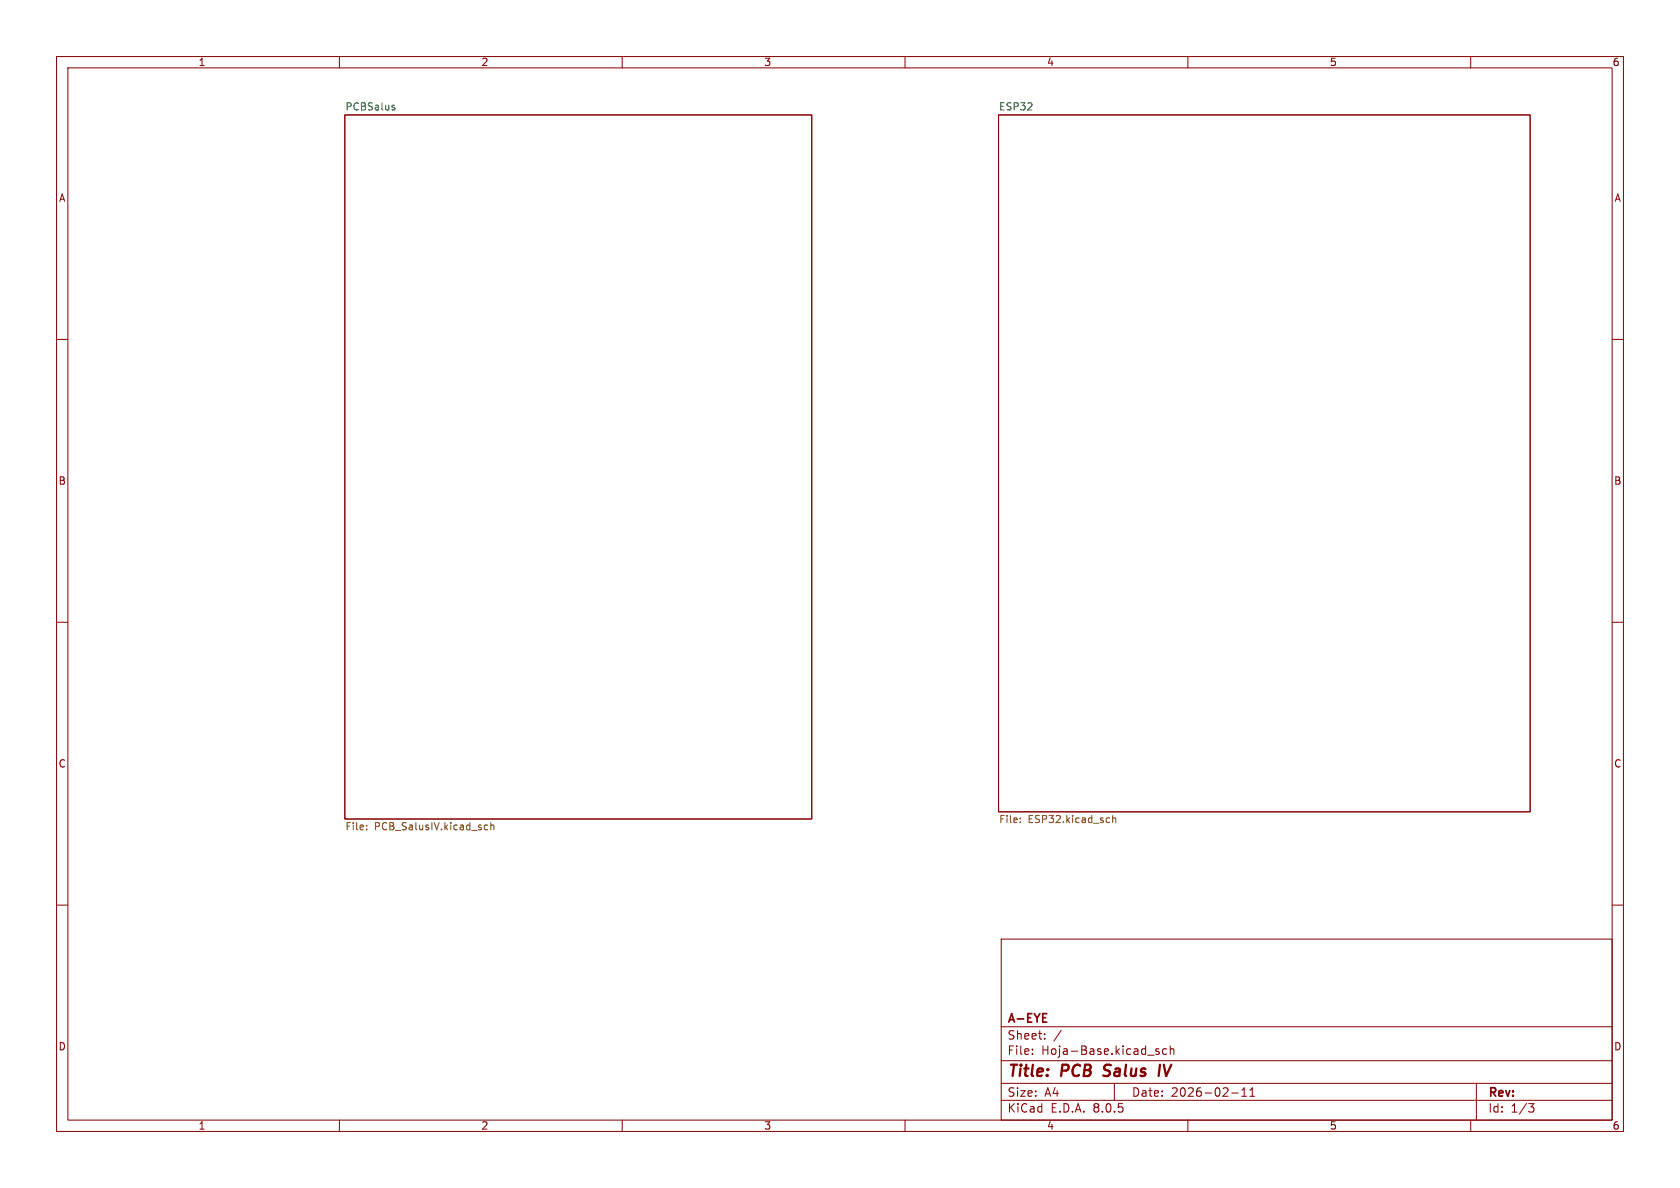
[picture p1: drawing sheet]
<svg xmlns="http://www.w3.org/2000/svg" width="297mm" height="210mm" viewBox="0 0 297 210" stroke-linecap="round" stroke-linejoin="round" font-family="sans-serif">
<g fill="none" stroke="#840000" stroke-width=".18">
<path d="M10 10h277v190h-277zM12 12h273v186h-273zM60 10v2M110 10v2M160 10v2M210 10v2M260 10v2M61 20.3h82.5v124.5h-82.5zM176.5 20.3h94v123.2h-94zM10 60h2M285 60h2M10 110h2"/>
<path d="M285 110h2M10 160h2M285 160h2M177 166h108v32h-108zM60 198v2M110 198v2M160 198v2M177 194.5h108M177 191.5h108M177 187.5h108M177 181.5h108M182.5 186.3v.1"/>
<path d="M182.5 185.5v.1M184.7 183.6v.1M184.7 182.8v.1M187.6 182.1l-1.3 2M197 191.5v3M204.9 185.5l-.4-.1-.2 .2 .1 .2 .5 .2v.3h-.6M206.2 185.5l-.4-.1-.3 .3v.4l.2 .2h.5M206.9 185.5l.2-.1 .4 .1v.9M206.9 184.9v1.5M210 198v2M217.7 193.2h1.2M219.5 193.8h.9"/>
<path d="M219.5 192.7l.5-.4v1.5M221 193.8h.8M221 192.7l.4-.4v1.5M260 198v2M261 191.5v6.5M270.2 195.1h1l-.5 .6 .4 .1 .1 .5-.3 .3h-.4"/>
</g>
<path d="M195 190.1l.3 .1M195.3 188.4l-.1 .4 .1 .2M205.1 188.2l-.3 2" fill="none" stroke="#840000" stroke-width=".4"/>
<path d="M184.3 179.2h.8M184.3 180.7h.8" fill="none" stroke="#840000" stroke-width=".3"/>
<path d="M64.8 146.6v.1M64.8 145.9v.1M85.7 146.6h.5M85.7 145.9h.5M86.8 146l.1-.2 .3 .1 .1 .8M86.8 145.4v1.3M180.4 145.3v.1M180.4 144.6v.2M196 144.6h.2M196.2 145.4h-.2M196.7 144.1v1.3M196.7 144.7l.2-.1h.3l.1 .8" fill="none" stroke="#725600" stroke-width=".18"/>
<path d="M69.5 19l.3 .1v.2l-.2 .1h-.2M69.5 18.6l.3 .1" fill="none" stroke="#006464" stroke-width=".18"/>
<g font-size="2.8" fill="#840000">
<text x="178" y="190.9">Title:</text>
<text x="187.7" y="190.9">PCB</text>
<text x="196" y="190.9">Salus</text>
<text x="206.5" y="190.9">IV</text>
</g>
<g font-size="2.1" fill="#840000">
<text x="178" y="184">Sheet:</text>
<text x="178" y="181.2">A-EYE</text>
<text x="178" y="186.7">File:</text>
<text x="184.1" y="186.7">Hoja-Base.kicad_sch</text>
<text x="178" y="196.9">KiCad</text>
<text x="178" y="194.1">Size:</text>
<text x="184.7" y="194.1">A4</text>
<text x="185.7" y="196.9">E.D.A.</text>
<text x="193.3" y="196.9">8.0.5</text>
<text x="200" y="194.1">Date:</text>
<text x="207" y="194.1">2026-02-11</text>
<text x="263" y="194.3">Rev:</text>
<text x="263" y="196.9">Id:</text>
<text x="267.1" y="196.9">1/3</text>
</g>
<g font-size="1.8" fill="#840000">
<text x="35" y="11.9">1</text>
<text x="85" y="11.9">2</text>
<text x="135" y="11.9">3</text>
<text x="185" y="11.9">4</text>
<text x="235" y="11.9">5</text>
<text x="285" y="11.9">6</text>
<text x="10.3" y="35.9">A</text>
<text x="285.3" y="35.9">A</text>
<text x="10.3" y="85.9">B</text>
<text x="285.3" y="85.9">B</text>
<text x="10.3" y="135.9">C</text>
<text x="285.3" y="135.9">C</text>
<text x="10.3" y="185.9">D</text>
<text x="285.3" y="185.9">D</text>
<text x="35" y="199.9">1</text>
<text x="85" y="199.9">2</text>
<text x="135" y="199.9">3</text>
<text x="185" y="199.9">4</text>
<text x="235" y="199.9">5</text>
<text x="285" y="199.9">6</text>
</g>
<g font-size="1.8" fill="#006464">
<text x="61" y="19.6">PCBSalus</text>
<text x="176.5" y="19.6">ESP32</text>
</g>
<g font-size="1.8" fill="#725600">
<text x="61" y="147.1">File:</text>
<text x="66.2" y="147.1">PCB_SalusIV.kicad_sch</text>
<text x="176.5" y="145.8">File:</text>
<text x="181.8" y="145.8">ESP32.kicad_sch</text>
</g>
</svg>
